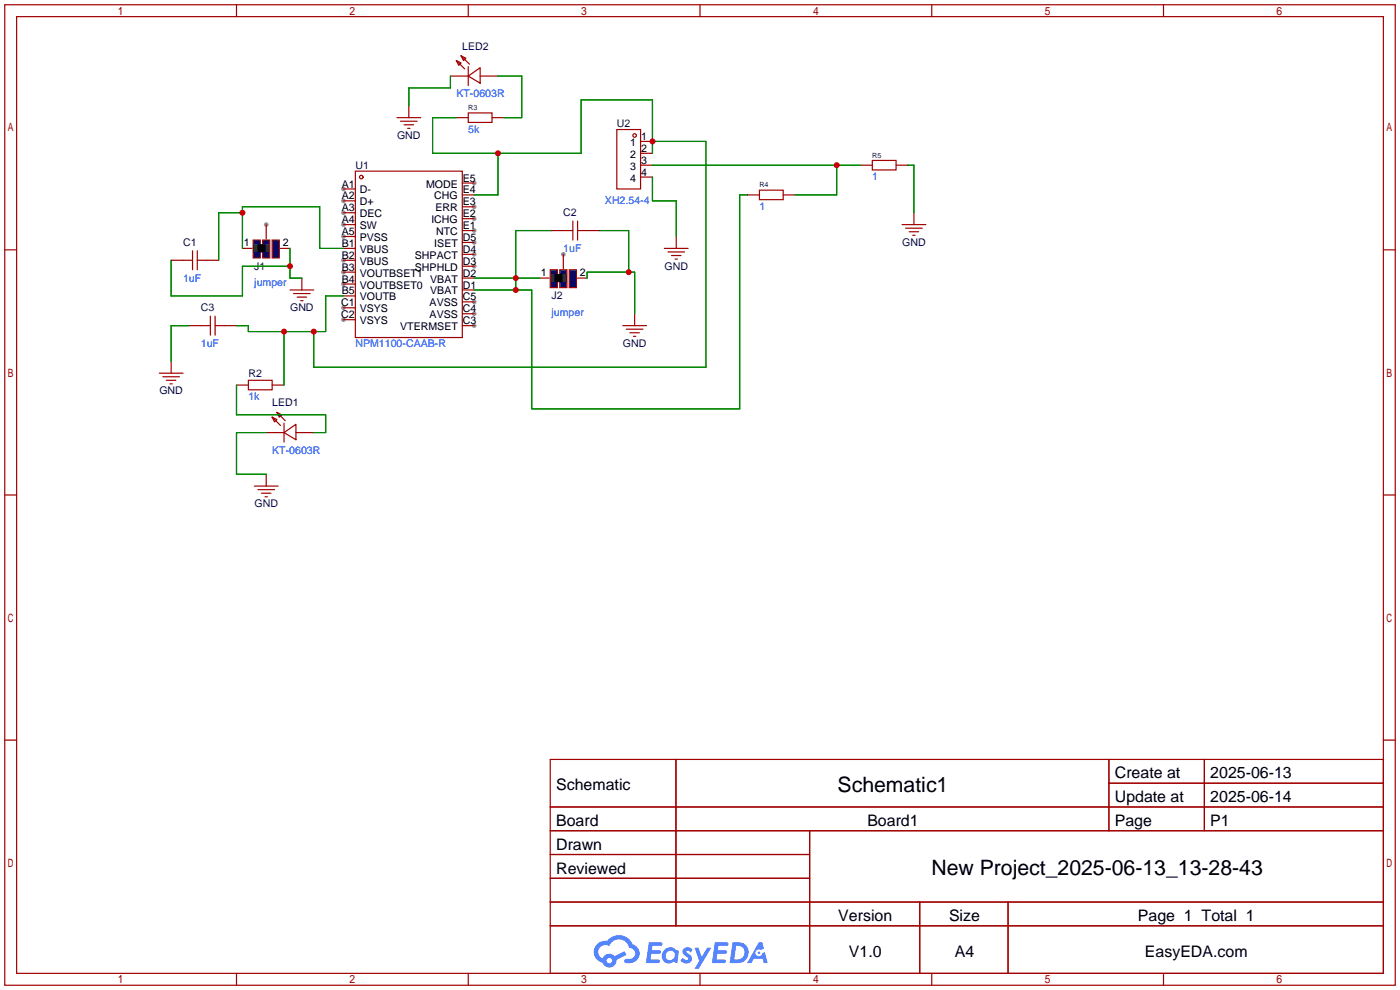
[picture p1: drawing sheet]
<svg xmlns="http://www.w3.org/2000/svg" width="299mm" height="212mm" viewBox="0 0 299 212" stroke-linecap="round" stroke-linejoin="round" font-family="sans-serif">
<g fill="#999">
<circle cx="73.4" cy="40.4" r=".51"/>
<circle cx="73.4" cy="42.9" r=".51"/>
<circle cx="73.4" cy="45.5" r=".51"/>
<circle cx="73.4" cy="48" r=".51"/>
<circle cx="73.4" cy="50.5" r=".51"/>
<circle cx="73.4" cy="55.6" r=".51"/>
<circle cx="73.4" cy="58.2" r=".51"/>
<circle cx="73.4" cy="60.7" r=".51"/>
<circle cx="73.4" cy="65.8" r=".51"/>
<circle cx="73.4" cy="68.3" r=".51"/>
<circle cx="101.3" cy="69.6" r=".51"/>
<circle cx="101.3" cy="67.1" r=".51"/>
<circle cx="101.3" cy="64.5" r=".51"/>
<circle cx="101.3" cy="56.9" r=".51"/>
<circle cx="101.3" cy="54.4" r=".51"/>
<circle cx="101.3" cy="51.8" r=".51"/>
<circle cx="101.3" cy="49.3" r=".51"/>
<circle cx="101.3" cy="46.7" r=".51"/>
<circle cx="101.3" cy="44.2" r=".51"/>
<circle cx="101.3" cy="39.1" r=".51"/>
<circle cx="56.9" cy="48" r=".51"/>
<circle cx="120.4" cy="54.4" r=".51"/>
</g>
<g fill="none" stroke="#a10000" stroke-width=".25">
<path d="M1 1h297.2v209.6h-297.2zM3.6 3.6h292.1v204.4h-292.1zM50.5 1v2.6M100.1 1v2.6M149.6 1v2.6M199.1 1v2.6M248.7 1v2.6M1 53.4h2.6M295.7 53.4h2.5M1 105.8h2.6M295.7 105.8h2.5M1 158.2h2.6"/>
<path d="M295.7 158.2h2.5M117.6 162.3h178.1v45.7h-178.1zM117.6 172.5h178.1M117.6 177.5h178.1M144.5 162.3v35.6M173 177.5v30.5M237 162.3v15.2M237 167.4h58.7M257.4 162.3v15.2M117.6 182.6h55.4M117.6 192.8h178.1M117.6 187.7h55.4"/>
<path d="M117.6 197.9h178.1M196.6 192.8v15.2M215.4 192.8v15.2M50.5 208v2.6M100.1 208v2.6M149.6 208v2.6M199.1 208v2.6M248.7 208v2.6"/>
</g>
<g fill="#5487ff">
<path d="M146.2 202.7a1.3 1.3 0 0 1 1.8 .3l-.4 .6a.54 .54 0 0 0-.9-.2l.1 .2a1.28 1.28 0 0 1 .8 2 1.53 1.53 0 0 1-2.2-.3l.5-.6 .8 .5a.31 .31 0 0 0 .4-.3 .31 .31 0 0 0-.3-.4 1.12 1.12 0 0 1-.6-1.8z"/>
<path d="M148.5 202.5h.8l.7 2 1.1-2h1l-2.8 4.6h-.9l1-1.7z"/>
<path d="M138.7 201.4h1.6a1.31 1.31 0 0 1 1.3 .2 .4 .4 0 0 1-.4 .5l-1.8 .1-.1 .9h1.7a.4 .4 0 0 1 .3 .4 .4 .4 0 0 1-.4 .4h-1.7l-.2 1.2h1.4a.46 .46 0 0 1 .5 0 .46 .46 0 0 1 .1 .5l-.3 .2h-2.7z"/>
<path d="M152.8 201.4h1.6a1.32 1.32 0 0 1 1.3 .2 .39 .39 0 0 1-.4 .5l-1.7 .1-.2 .9h1.7a.4 .4 0 0 1 .3 .4 .4 .4 0 0 1-.4 .4h-1.7l-.2 1.2h1.4a.46 .46 0 0 1 .5 0 .46 .46 0 0 1 .1 .5l-.3 .2h-2.7z"/>
<path d="M162.2 201.4h.7l.4 1.3-.7 .4a.75 .75 0 0 0-1.1 .3 .75 .75 0 0 0 .5 1 .75 .75 0 0 0 .9-.7l.6-.2 .6 2.3h-.9l-.2-.9h-1.9l-.5 .9h-.9z"/>
<path d="M156.6 201.4l-.7 4.4h1.5a2.27 2.27 0 0 0 2.6-2.2 2.27 2.27 0 0 0-2.7-2.2zM157.3 202.1a1.5 1.5 0 0 1 1.8 1.6 1.5 1.5 0 0 1-1.9 1.4h-.3z"/>
<path d="M142 203a1.6 1.6 0 0 0-.3 2.3 1.6 1.6 0 0 0 2.3 .2l.8 .3 .3-2.4-.2-.3-.4-.1a1.58 1.58 0 0 0-2.5 0zM142.6 203.5a.98 .98 0 0 1 1.6 .4 .98 .98 0 0 1-1.1 1.3 .94 .94 0 0 1-.8-.7 .94 .94 0 0 1 .3-1z"/>
<path d="M127.6 201.8a2.37 2.37 0 0 0 1.2 4 1.54 1.54 0 0 0 1.7 1 1.54 1.54 0 0 0 1.3-1.6l2.1-1.1-.4-.8-2.1 1a1.57 1.57 0 0 0-2.6 .5 1.5 1.5 0 0 1-.7-2.1 1.5 1.5 0 0 1 2.1-.5 2.23 2.23 0 0 1 2.3-1.4 2.23 2.23 0 0 1 2 1.8 1.16 1.16 0 0 1 1.3 1.1 1.16 1.16 0 0 1-1.1 1.2h-.7a.47 .47 0 0 0-.6 .4 .47 .47 0 0 0 .4 .5 2.17 2.17 0 0 0 2.6-.9 2.17 2.17 0 0 0-.4-2.7l-.8-.4a3.2 3.2 0 0 0-5.4-.7l-1.2 .1zM129.7 205.3a.58 .58 0 0 1 1.1 0 .58 .58 0 0 1-1.1 0z"/>
<circle cx="162.2" cy="203.6" r=".28"/>
</g>
<g fill="none" stroke="#a10000" stroke-width=".25">
<path d="M75.9 36.6h22.9v35.5h-22.9zM98.8 39.1h2.5M51.8 53.1h2M56.9 48v3.1M59.9 53.1h2.1M73.4 40.4h2.5M73.4 42.9h2.5M73.4 45.5h2.5M73.4 48h2.5M73.4 50.5h2.5M73.4 53.1h2.5M73.4 55.6h2.5"/>
<path d="M73.4 58.2h2.5M98.8 59.4h2.5M98.8 56.9h2.5M98.8 54.4h2.5M98.8 51.8h2.5M98.8 49.3h2.5M98.8 46.7h2.5M98.8 44.2h2.5M98.8 41.7h2.5M73.4 60.7h2.5M73.4 63.2h2.5M73.4 65.8h2.5"/>
<path d="M73.4 68.3h2.5M98.8 69.6h2.5M98.8 67.1h2.5M98.8 64.5h2.5M98.8 62h2.5"/>
<circle cx="77.2" cy="37.8" r=".38"/>
</g>
<g fill="#00f" stroke="#a10000" stroke-width=".25">
<path d="M54.1 51.3h1.5v3.8h-1.5z"/>
<path d="M56.1 51.3h1.6v3.8h-1.6z"/>
<path d="M58.2 51.3h1.5v3.8h-1.5z"/>
</g>
<g fill="#333" stroke="#333" stroke-width=".25">
<path d="M54.4 52.3h.5v1.5h-.5z"/>
<path d="M56.9 52.3h.5v1.5h-.5z"/>
</g>
<path d="M55.1 52.3h1.5v1.5h-1.5z" fill="#000" stroke="#000" stroke-width=".25"/>
<path d="M115.3 59.4h2M120.4 54.4v3M123.4 59.4h2.1" fill="none" stroke="#a10000" stroke-width=".25"/>
<g fill="#00f" stroke="#a10000" stroke-width=".25">
<path d="M117.6 57.7h1.5v3.8h-1.5z"/>
<path d="M119.6 57.7h1.6v3.8h-1.6z"/>
<path d="M121.7 57.7h1.5v3.8h-1.5z"/>
</g>
<g fill="#333" stroke="#333" stroke-width=".25">
<path d="M117.9 58.7h.5v1.5h-.5z"/>
<path d="M120.4 58.7h.5v1.5h-.5z"/>
</g>
<path d="M118.6 58.7h1.5v1.5h-1.5z" fill="#000" stroke="#000" stroke-width=".25"/>
<g fill="none" stroke="#a10000" stroke-width=".25">
<path d="M96.3 16.3h3.8M97.5 13l1.1 .5-.6 .5zM97.5 13l1.8 1.7M98.6 11.9l1 .5-.5 .6zM98.6 11.9l1.7 1.8M100.1 16.3l2.5-1.8v3.3zM100.1 14.2v4.1M102.6 16.3h3.8M84.8 25.1h5.1M85.6 25.9h3.6M86.4 26.7h2M87.1 27.4h.5"/>
<path d="M87.4 22.6v2.5M97.5 25.1h2.6M100.1 24.1h5.1v2.1h-5.1zM105.2 25.1h2.5M131.8 27.7h5.1v12.7h-5.1zM136.9 30.2h2.5M136.9 32.8h2.5M136.9 35.3h2.5M136.9 37.8h2.5M183.9 35.3h2.5M186.4 34.3h5.1v2h-5.1zM191.5 35.3h2.6"/>
<path d="M36.6 55.6h4.5M41.1 53.6v4.1M42.2 55.6h4.5M42.2 53.6v4.1M64.5 59.4v2.6M117.9 49.3h4.5M122.4 47.2v4.1M123.4 49.3h4.6M123.4 47.2v4.1M142 53.1h5.1M142.7 53.8h3.6M143.5 54.6h2"/>
<path d="M144.3 55.4h.5M144.5 50.5v2.6M159.8 41.7h2.5M162.3 40.6h5.1v2.1h-5.1zM167.4 41.7h2.5M192.8 48h5.1M193.5 48.8h3.6M194.3 49.5h2M195.1 50.3h.5M195.3 45.5v2.5M34 79.8h5.1M36.6 77.2v2.6"/>
<path d="M40.4 69.6h4.6M45 67.6v4M46 69.6h4.5M46 67.6v4M62 62h5.1M62.7 62.7h3.6M63.5 63.5h2M64.3 64.3h.5M133.1 69.6h5.1M133.9 70.4h3.5M134.6 71.1h2.1M135.4 71.9h.5"/>
<path d="M135.6 67.1v2.5M34.8 80.5h3.6M35.6 81.3h2M36.3 82h.5M50.5 82.3h2.6M53.1 81.3h5.1v2h-5.1zM56.9 92.5h3.8M58.2 89.2l1 .5-.5 .5zM58.2 89.2l1.7 1.7M58.2 82.3h2.5M59.2 88.1l1 .5-.5 .6zM59.2 88.1l1.8 1.8"/>
<path d="M60.7 92.5l2.5-1.8v3.3zM60.7 90.4v4.1M63.2 92.5h3.9M54.4 103.9h5M55.1 104.6h3.6M55.9 105.4h2M56.6 106.2h.5M56.9 101.3v2.6"/>
<circle cx="135.6" cy="29" r=".38"/>
</g>
<g fill="none" stroke="#008700" stroke-width=".25">
<path d="M96.3 16.3v2.5h-8.9v3.8M106.4 16.3h5.1v8.8h-3.8M97.5 25.1h-5v7.7h31.7v-11.5h15.2v11.5M106.4 32.8v8.9h-5.1M139.4 35.3h44.5M139.4 37.8v5.1h5.1v7.6M139.4 30.2h11.5v48.3h-83.8v-7.6M178.8 35.3v6.4h-8.9M194.1 35.3h1.2v10.2M36.6 55.6v7.6h15.2v-6.3h10.2M51.8 53.1v-8.9h16.5v8.9h5.1M51.8 45.5h-5.1v10.1"/>
<path d="M62 53.1v6.3h2.5M101.3 59.4h14M117.9 49.3h-7.7v12.7M125.5 59.4v-1.2h10.1v8.9M128 49.3h6.4v8.9M159.8 41.7h-1.7v45.7h-44.5v-25.4h-12.3M40.4 69.6h-3.8v7.6M60.7 70.9v11.4M73.4 63.2h-3.8v7.7h-16.5v-1.3h-2.6M50.5 82.3v6.3h19.1v3.9h-2.5M56.9 92.5h-6.4v8.8h6.4"/>
</g>
<g fill="#c00">
<circle cx="51.8" cy="45.5" r=".63"/>
<circle cx="62" cy="56.9" r=".63"/>
<circle cx="110.2" cy="59.4" r=".63"/>
<circle cx="110.2" cy="62" r=".63"/>
<circle cx="134.4" cy="58.2" r=".63"/>
<circle cx="178.8" cy="35.3" r=".63"/>
<circle cx="106.4" cy="32.8" r=".63"/>
<circle cx="139.4" cy="30.2" r=".63"/>
<circle cx="67.1" cy="70.9" r=".63"/>
<circle cx="60.7" cy="70.9" r=".63"/>
</g>
<g font-size="4.5">
<text x="179" y="169.2">Schematic1</text>
<text x="199.1" y="187">New Project_2025-06-13_13-28-43</text>
</g>
<g font-size="3.4">
<text x="238.3" y="166.4">Create at</text>
<text x="258.7" y="166.4">2025-06-13</text>
<text x="118.9" y="168.9">Schematic</text>
<text x="238.3" y="171.4">Update at</text>
<text x="258.7" y="171.4">2025-06-14</text>
<text x="118.9" y="176.5">Board</text>
<text x="185.4" y="176.5">Board1</text>
<text x="238.3" y="176.5">Page</text>
<text x="258.7" y="176.5">P1</text>
<text x="118.9" y="181.6">Drawn</text>
<text x="118.9" y="186.7">Reviewed</text>
<text x="179.2" y="196.8">Version</text>
<text x="202.8" y="196.8">Size</text>
<text x="243.2" y="196.8">Page 1 Total 1</text>
<text x="181.4" y="204.5">V1.0</text>
<text x="204.1" y="204.5">A4</text>
<text x="244.7" y="204.5">EasyEDA.com</text>
</g>
<g font-size="2.3" fill="#000080">
<text x="98.8" y="10.6">LED2</text>
<text x="84.9" y="29.7">GND</text>
<text x="131.8" y="27.1">U2</text>
<text x="75.9" y="36">U1</text>
<text x="120.4" y="46.2">C2</text>
<text x="39.1" y="52.5">C1</text>
<text x="192.8" y="52.5">GND</text>
<text x="54.4" y="57.6">J1</text>
<text x="142" y="57.6">GND</text>
<text x="117.9" y="64">J2</text>
<text x="42.9" y="66.5">C3</text>
<text x="62" y="66.5">GND</text>
<text x="133.1" y="74.1">GND</text>
<text x="53.1" y="80.5">R2</text>
<text x="34.1" y="84.3">GND</text>
<text x="58.2" y="86.8">LED1</text>
<text x="54.4" y="108.4">GND</text>
</g>
<g font-size="2.3" fill="#00f">
<text x="97.5" y="20.8">KT-0603R</text>
<text x="100.1" y="28.4">5k</text>
<text x="186.4" y="38.6">1</text>
<text x="129.3" y="43.7">XH2.54-4</text>
<text x="162.3" y="44.9">1</text>
<text x="120.4" y="53.8">1uF</text>
<text x="39.1" y="60.2">1uF</text>
<text x="54.4" y="61.2">jumper</text>
<text x="117.9" y="67.5">jumper</text>
<text x="42.9" y="74.1">1uF</text>
<text x="75.9" y="74.1">NPM1100-CAAB-R</text>
<text x="53.1" y="85.6">1k</text>
<text x="58.2" y="97">KT-0603R</text>
</g>
<g font-size="2.3">
<text x="137" y="29.9">1</text>
<text x="134.7" y="31.2">1</text>
<text x="134.7" y="33.7">2</text>
<text x="137" y="32.5">2</text>
<text x="137" y="35">3</text>
<text x="73" y="40.1">A1</text>
<text x="76.9" y="41.3">D-</text>
<text x="91.1" y="40.1">MODE</text>
<text x="98.9" y="41.3">E4</text>
<text x="98.9" y="38.8">E5</text>
<text x="134.7" y="36.3">3</text>
<text x="134.7" y="38.8">4</text>
<text x="137" y="37.5">4</text>
<text x="73" y="42.6">A2</text>
<text x="73" y="45.2">A3</text>
<text x="73" y="47.7">A4</text>
<text x="76.9" y="43.9">D+</text>
<text x="76.9" y="46.4">DEC</text>
<text x="92.2" y="47.7">ICHG</text>
<text x="92.8" y="42.6">CHG</text>
<text x="93.1" y="45.2">ERR</text>
<text x="98.9" y="46.4">E2</text>
<text x="98.9" y="43.9">E3</text>
<text x="52.1" y="52.5">1</text>
<text x="60.5" y="52.5">2</text>
<text x="73" y="50.2">A5</text>
<text x="73" y="52.8">B1</text>
<text x="76.9" y="49">SW</text>
<text x="76.9" y="51.5">PVSS</text>
<text x="92.8" y="52.8">ISET</text>
<text x="93.2" y="50.2">NTC</text>
<text x="98.9" y="51.5">D5</text>
<text x="98.9" y="49">E1</text>
<text x="73" y="55.3">B2</text>
<text x="73" y="57.9">B3</text>
<text x="76.9" y="54">VBUS</text>
<text x="76.9" y="56.6">VBUS</text>
<text x="76.9" y="59.1">VOUTBSET1</text>
<text x="88.7" y="57.9">SHPHLD</text>
<text x="88.7" y="55.3">SHPACT</text>
<text x="98.9" y="59.1">D2</text>
<text x="98.9" y="56.6">D3</text>
<text x="98.9" y="54">D4</text>
<text x="115.6" y="58.9">1</text>
<text x="124" y="58.9">2</text>
<text x="72.9" y="65.5">C1</text>
<text x="73" y="60.4">B4</text>
<text x="73" y="62.9">B5</text>
<text x="76.9" y="61.7">VOUTBSET0</text>
<text x="76.9" y="64.2">VOUTB</text>
<text x="91.8" y="65.5">AVSS</text>
<text x="91.9" y="62.9">VBAT</text>
<text x="91.9" y="60.4">VBAT</text>
<text x="98.9" y="64.2">C5</text>
<text x="98.9" y="61.7">D1</text>
<text x="72.9" y="68">C2</text>
<text x="76.9" y="66.7">VSYS</text>
<text x="76.9" y="69.3">VSYS</text>
<text x="85.5" y="70.6">VTERMSET</text>
<text x="91.8" y="68">AVSS</text>
<text x="98.9" y="69.3">C3</text>
<text x="98.9" y="66.7">C4</text>
</g>
<g font-size="1.5" fill="#000080">
<text x="100.1" y="23.5">R3</text>
<text x="186.4" y="33.7">R5</text>
<text x="162.3" y="40">R4</text>
</g>
</svg>
